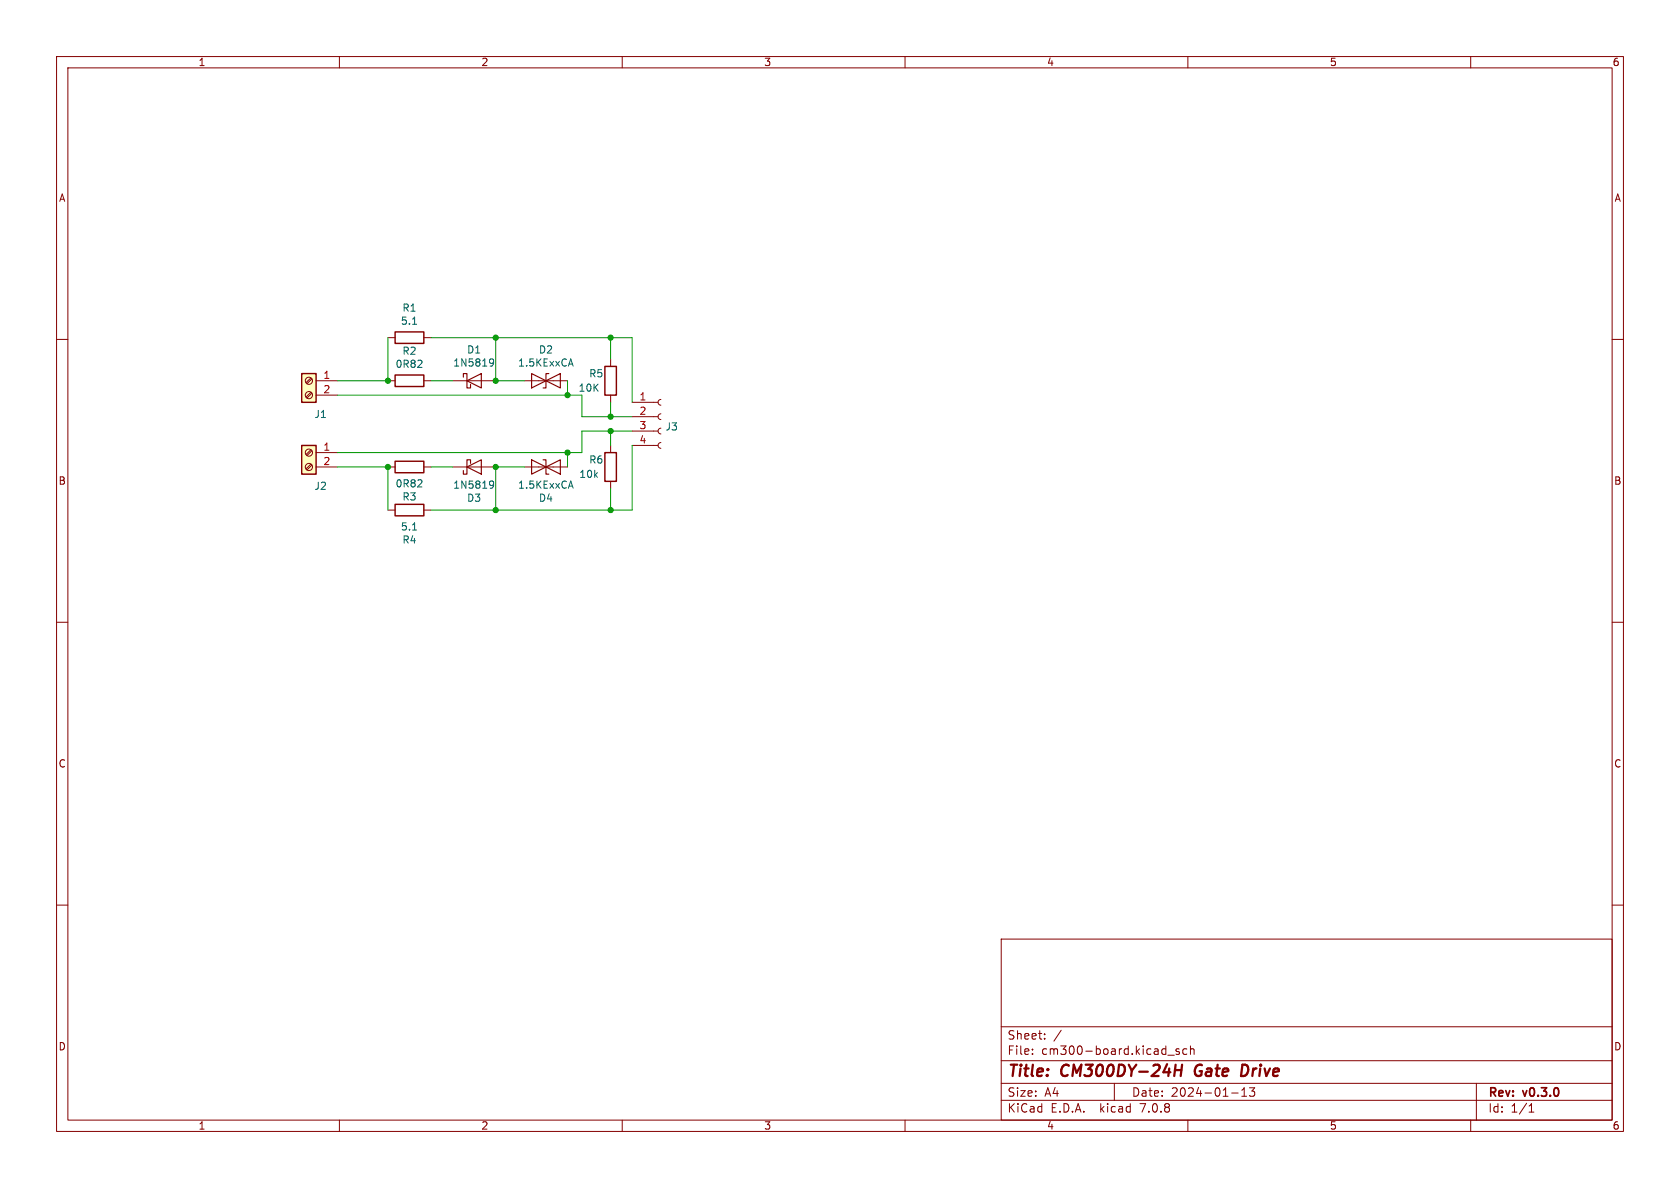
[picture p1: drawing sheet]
<svg xmlns="http://www.w3.org/2000/svg" width="297mm" height="210mm" viewBox="0 0 297 210" stroke-linecap="round" stroke-linejoin="round" font-family="sans-serif">
<g fill="none" stroke="#840000" stroke-width=".18">
<path d="M10 10h277v190h-277zM12 12h273v186h-273zM60 10v2M110 10v2M160 10v2M210 10v2M260 10v2M10 60h2M68.6 59.7h1.2M74.9 59.7h1.3M285 60h2M55 69.3l-.9 .9"/>
<path d="M55 66.8l-.9 .8M55 79.5l-.9 .8M55.1 69.5l-.8 .9M55.1 67l-.8 .8M55.1 79.7l-.8 .8M55.9 67.3h3.8M55.9 69.9h3.8M68.6 67.3h1.2M74.9 67.3h1.3M80 67.3h7.6M92.7 67.3h7.6M107.9 63.5v1.3"/>
<path d="M107.9 69.9v1.2M107.9 78.7v1.3M111.8 78.7h4.5M111.8 76.2h4.5M111.8 73.7h4.5M111.8 71.1h4.5M116.8 78.2l-.3 .2-.2 .3 .2 .4 .3 .1M116.8 75.7l-.3 .1-.2 .4 .2 .4 .3 .1M116.8 73.2l-.3 .1-.2 .3 .2 .4 .3 .2M116.8 70.6l-.3 .1-.2 .4 .2 .4 .3 .1M55 82l-.9 .9M55.1 82.2l-.8 .9"/>
<path d="M55.9 80h3.8M55.9 82.6h3.8M68.6 82.6h1.2M68.6 90.2h1.2M74.9 82.6h1.3M74.9 90.2h1.3M80 82.6h7.6M92.7 82.6h7.6M107.9 85.1v1.3M10 110h2M285 110h2M10 160h2"/>
<path d="M285 160h2M177 166h108v32h-108zM60 198v2M110 198v2M160 198v2M177 194.5h108M177 191.5h108M177 187.5h108M177 181.5h108M182.5 186.3v.1M182.5 185.5v.1M184.7 183.6v.1"/>
<path d="M184.7 182.8v.1M187.6 182.1l-1.3 2M197 191.5v3M206.5 186.5h1.1M208.5 185.5l-.4-.1-.2 .2 .1 .2 .5 .2v.3h-.6M209.8 185.5l-.4-.1-.3 .3v.4l.1 .2h.6M210 198v2M210.5 185.5l.2-.1 .3 .1 .1 .9M210.5 184.9v1.5M217.7 193.2h1.2M219.5 193.8h.9M219.5 192.7l.5-.4v1.5"/>
<path d="M220.9 192.3h.9l-.5 .6 .4 .1v.7l-.2 .1h-.4l-.2-.1M260 198v2M261 191.5v6.5M270.3 196.6h.9M270.3 195.5l.4-.4v1.5"/>
<circle cx="54.6" cy="69.8" r=".63"/>
<circle cx="54.6" cy="67.3" r=".63"/>
<circle cx="54.6" cy="80" r=".63"/>
<circle cx="54.6" cy="82.5" r=".63"/>
</g>
<path d="M207.7 189.2h1.2M207.8 188.2l-.2 2M209 188.2l-.3 2M211.5 188.5a1.27 1.27 0 0 0 0 1.6M220.4 188.3l-.8-.1-.2 2h.5l.5-.3" fill="none" stroke="#840000" stroke-width=".4"/>
<path d="M69.8 58.7h5.1v2h-5.1zM53.3 66h2.6v5.1h-2.6zM53.3 78.7h2.6v5.1h-2.6zM69.8 66.3h5.1v2h-5.1zM106.9 64.8h2.1v5.1h-2.1zM69.8 89.2h5.1v2h-5.1zM69.8 81.5h5.1v2.1h-5.1zM106.9 80h2.1v5.1h-2.1z" fill="none" stroke="#840000" stroke-width=".25"/>
<path d="M72.9 57.3h.8M86.7 63.5l.3-.1 .2 .2a.84 .84 0 0 1-.3 1.1h-.2M87.3 64l-.3 .2h-.3M100.6 64.4h.6M100.9 63.4l.4 1.3M72.9 93.7h.8M86.7 85.1l.3-.1 .2 .2a.84 .84 0 0 1-.3 1.1h-.2M87.3 85.6l-.3 .2h-.3M100.6 85.9h.6M100.9 85l.4 1.3" fill="none" stroke="#006464" stroke-width=".18"/>
<g fill="#ffffc2" stroke="#ffffc2" stroke-width=".18">
<path d="M53.3 66h2.6v5.1h-2.6z"/>
<path d="M53.3 78.7h2.6v5.1h-2.6z"/>
</g>
<path d="M81.9 66.7v-.7h.6v2.6h.7v-.7M82.5 67.3l2.6-1.3v2.6zM94 66l2.5 1.3-2.5 1.3zM96.5 67.3l2.6-1.3v2.6zM97 66h-.5v2.6h-.5M82.5 82.6l2.6-1.3v2.5zM83.2 81.9v-.6h-.7v2.5h-.6v-.6M94 81.3l2.5 1.3-2.5 1.2zM96 81.3h.5v2.5h.5M96.5 82.6l2.6-1.3v2.5z" fill="none" stroke="#840000" stroke-width=".2"/>
<g fill="none" stroke="#009600" stroke-width=".18">
<path d="M68.6 59.7v7.6h-8.9M76.2 59.7h35.6v11.4M87.6 59.7v7.6h5.1M107.9 59.7v3.8M59.7 69.9h43.2v3.8h8.9M76.2 67.3h3.8M100.3 67.3v2.6M107.9 71.1v2.6M107.9 76.2v2.5M111.8 78.7v11.5h-35.6M111.8 76.2h-8.9v3.8h-43.2M59.7 82.6h8.9v7.6"/>
<path d="M76.2 82.6h3.8M92.7 82.6h-5.1v7.6M100.3 80v2.6M107.9 86.4v3.8"/>
</g>
<g fill="#009600" stroke="#009600" stroke-width=".18">
<circle cx="87.6" cy="67.3" r=".46"/>
<circle cx="87.6" cy="59.7" r=".46"/>
<circle cx="68.6" cy="82.6" r=".46"/>
<circle cx="87.6" cy="82.6" r=".46"/>
<circle cx="100.3" cy="69.9" r=".46"/>
<circle cx="68.6" cy="67.3" r=".46"/>
<circle cx="100.3" cy="80" r=".46"/>
<circle cx="87.6" cy="90.2" r=".46"/>
<circle cx="107.9" cy="59.7" r=".46"/>
<circle cx="107.9" cy="90.2" r=".46"/>
<circle cx="107.9" cy="73.7" r=".46"/>
<circle cx="107.9" cy="76.2" r=".46"/>
</g>
<g font-size="2.8" fill="#840000">
<text x="178" y="190.9">Title:</text>
<text x="187.7" y="190.9">CM300DY-24H</text>
<text x="212.1" y="190.9">Gate</text>
<text x="221.1" y="190.9">Drive</text>
</g>
<g font-size="2.1" fill="#840000">
<text x="178" y="184">Sheet:</text>
<text x="178" y="186.7">File:</text>
<text x="184.1" y="186.7">cm300-board.kicad_sch</text>
<text x="178" y="196.9">KiCad</text>
<text x="178" y="194.1">Size:</text>
<text x="184.7" y="194.1">A4</text>
<text x="185.7" y="196.9">E.D.A.</text>
<text x="194.6" y="196.9">kicad</text>
<text x="200" y="194.1">Date:</text>
<text x="201.8" y="196.9">7.0.8</text>
<text x="207" y="194.1">2024-01-13</text>
<text x="263" y="194.3">Rev:</text>
<text x="263" y="196.9">Id:</text>
<text x="267.1" y="196.9">1/1</text>
<text x="269.4" y="194.3">v0.3.0</text>
</g>
<g font-size="1.8" fill="#840000">
<text x="35" y="11.9">1</text>
<text x="85" y="11.9">2</text>
<text x="135" y="11.9">3</text>
<text x="185" y="11.9">4</text>
<text x="235" y="11.9">5</text>
<text x="285" y="11.9">6</text>
<text x="10.3" y="35.9">A</text>
<text x="285.3" y="35.9">A</text>
<text x="10.3" y="85.9">B</text>
<text x="285.3" y="85.9">B</text>
<text x="10.3" y="135.9">C</text>
<text x="285.3" y="135.9">C</text>
<text x="10.3" y="185.9">D</text>
<text x="285.3" y="185.9">D</text>
<text x="35" y="199.9">1</text>
<text x="85" y="199.9">2</text>
<text x="135" y="199.9">3</text>
<text x="185" y="199.9">4</text>
<text x="235" y="199.9">5</text>
<text x="285" y="199.9">6</text>
</g>
<g font-size="1.8" fill="#006464">
<text x="70.8" y="57.6">5.1</text>
<text x="71" y="55.3">R1</text>
<text x="69.8" y="65.2">0R82</text>
<text x="71" y="62.9">R2</text>
<text x="80" y="65">1N5819</text>
<text x="82.5" y="62.7">D1</text>
<text x="91.5" y="65">1.5KExxCA</text>
<text x="95.2" y="62.7">D2</text>
<text x="102.2" y="69.4">10K</text>
<text x="104.1" y="66.9">R5</text>
<text x="55.5" y="74.1">J1</text>
<text x="117.6" y="76.3">J3</text>
<text x="104.1" y="82.1">R6</text>
<text x="55.5" y="86.8">J2</text>
<text x="69.8" y="86.4">0R82</text>
<text x="71" y="88.7">R3</text>
<text x="80" y="86.6">1N5819</text>
<text x="82.5" y="88.9">D3</text>
<text x="91.5" y="86.6">1.5KExxCA</text>
<text x="95.2" y="88.9">D4</text>
<text x="102.3" y="84.7">10k</text>
<text x="70.8" y="94">5.1</text>
<text x="71" y="96.3">R4</text>
</g>
<g font-size="1.8" fill="#a90000">
<text x="57.1" y="67.1">1</text>
<text x="57.1" y="69.6">2</text>
<text x="113" y="70.9">1</text>
<text x="113" y="73.4">2</text>
<text x="113" y="75.9">3</text>
<text x="57.1" y="79.8">1</text>
<text x="57.1" y="82.3">2</text>
<text x="113" y="78.5">4</text>
</g>
</svg>
